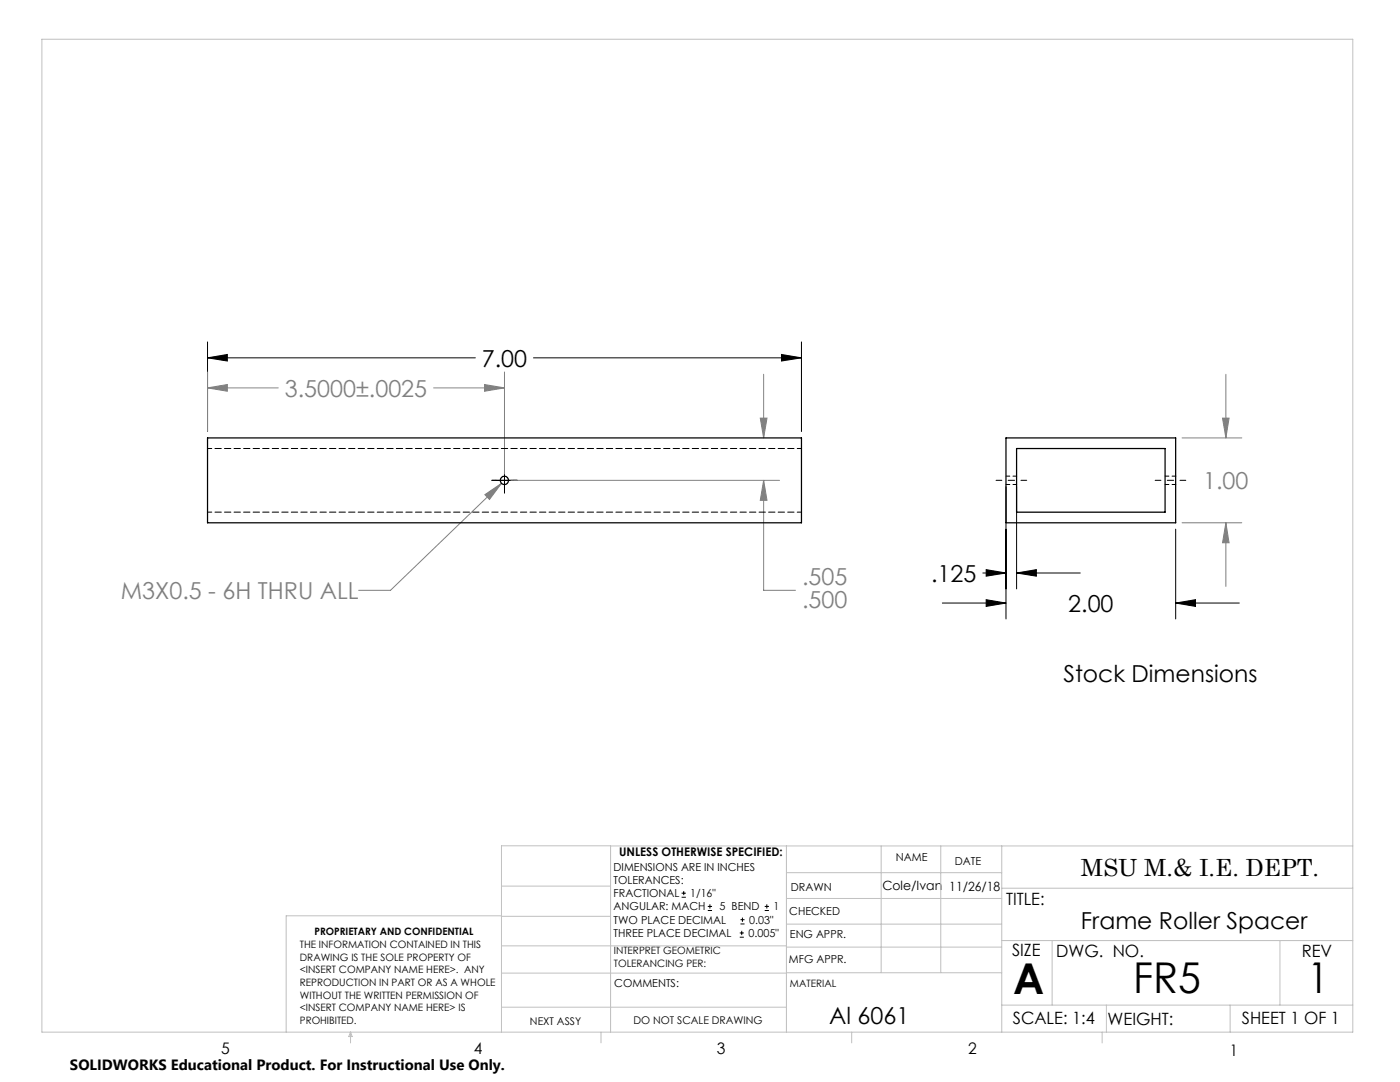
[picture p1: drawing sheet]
<svg xmlns="http://www.w3.org/2000/svg" width="279mm" height="216mm" viewBox="0 0 279 216" stroke-linecap="round" stroke-linejoin="round" font-family="sans-serif">
<g fill="none" stroke="#000" stroke-width=".2">
<path d="M41.4 71.4l4-.7v1.3zM41.4 68.2v17.9M41.4 71.4h53.5M106.5 71.4h53.4M156 70.7l3.9 .7-3.9 .6zM159.9 68.2v17.9M99 95.8h3.4M100.7 94.2v3.3M200.8 97.1v26.4M202.9 97.1v20.4M196.1 114.3h4.7M196.8 119.7l4 .6-4 .7z"/>
<path d="M196.8 113.7l4 .6-4 .7zM202.9 114.3l3.9-.6v1.3zM202.9 114.3h12.7M234.6 105.6v17.9M188.1 120.3h12.7M234.6 120.3l4-.6v1.3zM234.6 120.3h12.7M136 179h.9M136 178.2h.9M136.5 177.8v.8M141.3 181.7h.8M141.3 180.9h.8"/>
<path d="M141.7 180.4v.9M147.6 187h.8M147.6 186.2h.8M147.8 184.4h.8M147.8 183.5h.8M148 185.7v.9M148.2 183.1v.8M152.6 181.7h.9M152.6 180.9h.9M153 180.4v.9"/>
</g>
<g fill="none" stroke="#808080" stroke-width=".2">
<path d="M41.4 77.4l4-.7v1.4zM41.4 74.2v11.9M41.4 77.4h14.1M86.5 77.4h14.2M96.7 76.7l4 .7-4 .7zM100.7 74.2v20.4M152.4 74.7v12.7M244.7 74.7v12.7M96.8 98.7l3.3-2.3-2.4 3.3zM100.1 96.4l-22.2 21.4h-6.3M102 95.8h53.6M151.7 83.4h1.4l-.7 4z"/>
<path d="M152.4 95.8l.7 4h-1.4zM152.4 95.8v22h6.4M235.9 87.4h11.9M244 83.4h1.3l-.6 4zM235.9 104.3h11.9M244.7 104.3l.6 4h-1.3zM244.7 104.3v12.7"/>
</g>
<path d="M99 95.8h-.8M100.7 94.1v-.8M100.7 97.5v.9M102.4 95.8h.8" fill="none" stroke="#000" stroke-width=".2" stroke-dasharray="15.2 1.3 1.3 1.3"/>
<path d="M198.8 95.8h6.1M230.5 95.8h6.2" fill="none" stroke="#000" stroke-width=".2" stroke-dasharray="15.2 1.3 1.3 1.3" stroke-dashoffset="14.1"/>
<g fill="none" stroke="#c0c0c0" stroke-width=".2">
<path d="M8.4 7.8h261.6v198.2h-261.6zM100.1 176.8h21.7M121.8 168.8v37.2M157 168.8v37.2M157 179.3h42.9M157 174.1h42.9M175.9 168.8v25.3M187.7 168.8v25.3M199.9 177.2h70.1M199.9 168.8v37.2M270 168.8h-169.9v37.2M100.1 194.2h56.9"/>
<path d="M100.1 188.7h56.9M100.1 182.8h21.7M100.1 182.7h-43v23.3M157 194.1h42.9M157 184.4h42.9M157 189h42.9M199.9 187.7h70.1M210 187.7v12.9M255.4 187.7v12.9M70 206v2.1M70 206l.3 .8h-.7zM100.1 201h56.9"/>
<path d="M119.9 206v2.1M170 206v2.1M199.9 200.6h70.1M220 206v2.1M220.8 200.6v5.4M245.5 200.6v5.4"/>
</g>
<path d="M41.4 71.4l4-.7v1.3zM156 70.7l3.9 .7-3.9 .6zM234.6 120.3l4-.6v1.3zM196.8 119.7l4 .6-4 .7zM202.9 114.3l3.9-.6v1.3zM196.8 113.7l4 .6-4 .7z" fill="#000"/>
<path d="M41.4 77.4l4-.7v1.4zM96.7 76.7l4 .7-4 .7zM152.4 95.8l.7 4h-1.4zM151.7 83.4h1.4l-.7 4zM96.8 98.7l.9 1 2.4-3.3zM244 83.4h1.3l-.6 4zM244.7 104.3l.6 4h-1.3z" fill="#808080"/>
<g fill="none" stroke="#000" stroke-width=".25">
<path d="M41.4 87.4h118.5v16.9h-118.5zM200.8 87.4h33.8v16.9h-33.8zM202.9 89.5h29.6v12.7h-29.6z"/>
<circle cx="100.7" cy="95.9" r=".82"/>
</g>
<path d="M160 89.5h-118.6M160 102.2h-118.6" fill="none" stroke="#000" stroke-width=".2" stroke-dasharray="1.3 .6" stroke-dashoffset=".4"/>
<path d="M200.8 96.7h2.1M202.9 95h-2.1M232.5 96.7h2.2M234.7 95h-2.2" fill="none" stroke="#000" stroke-width=".2" stroke-dasharray="1.3 .6" stroke-dashoffset=".5"/>
<g font-size="8.5">
<text x="202.2" y="198.3">A</text>
<text x="226.1" y="198.1">FR5</text>
<text x="260.9" y="198.1">1</text>
</g>
<g font-size="4.7">
<text x="96.2" y="73.1">7.00</text>
<text x="185.8" y="116.1">.125</text>
<text x="213.2" y="122.1">2.00</text>
<text x="212.2" y="136.1">Stock Dimensions</text>
<text x="215.7" y="174.7">MSU M.&amp; I.E. DEPT.</text>
<text x="215.7" y="185.4">Frame Roller Spacer</text>
<text x="165.5" y="204.4">Al 6061</text>
</g>
<g font-size="4.7" fill="#808080">
<text x="56.8" y="79.1">3.5000±.0025</text>
<text x="240.1" y="97.6">1.00</text>
<text x="24.1" y="119.6">M3X0.5 - 6H THRU ALL</text>
<text x="160.1" y="116.8">.505</text>
<text x="160.1" y="121.3">.500</text>
</g>
<g font-size="3.4">
<text x="200.8" y="180.5">TITLE:</text>
<text x="202" y="190.8">SIZE</text>
<text x="210.8" y="190.9">DWG. NO.</text>
<text x="259.8" y="191">REV</text>
<text x="202.1" y="204.4">SCALE: 1:4</text>
<text x="221" y="204.5">WEIGHT:</text>
<text x="247.8" y="204.4">SHEET 1 OF 1</text>
</g>
<g font-size="3.2">
<text x="44.2" y="210.4">5</text>
<text x="94.6" y="210.3">4</text>
<text x="143.1" y="210.4">3</text>
<text x="193.2" y="210.3">2</text>
<text x="245.4" y="210.6">1</text>
</g>
<text font-size="3" x="14" y="213.5">SOLIDWORKS Educational Product. For Instructional Use Only.</text>
<g font-size="2.5">
<text x="176.1" y="177.7">Cole/Ivan</text>
<text x="189.5" y="177.8">11/26/18</text>
</g>
<text font-size="2.4" x="123.6" y="170.8">UNLESS OTHERWISE SPECIFIED:</text>
<g font-size="2.2">
<text x="122.5" y="173.7">DIMENSIONS ARE IN INCHES</text>
<text x="178.8" y="171.8">NAME</text>
<text x="190.6" y="172.5">DATE</text>
<text x="122.5" y="176.4">TOLERANCES:</text>
<text x="122.5" y="179">FRACTIONAL</text>
<text x="137.8" y="179">1/16&quot;</text>
<text x="157.8" y="177.8">DRAWN</text>
<text x="122.5" y="184.3">TWO PLACE DECIMAL</text>
<text x="122.5" y="181.7">ANGULAR: MACH</text>
<text x="143.6" y="181.7">5 BEND</text>
<text x="149.5" y="184.3">0.03&quot;</text>
<text x="154.4" y="181.7">1</text>
<text x="157.5" y="182.5">CHECKED</text>
<text x="122.5" y="187">THREE PLACE DECIMAL</text>
<text x="149.4" y="187">0.005&quot;</text>
<text x="157.6" y="187.2">ENG APPR.</text>
<text x="122.6" y="197">COMMENTS:</text>
<text x="157.4" y="192.2">MFG APPR.</text>
</g>
<g font-size="2.1">
<text x="105.8" y="204.5">NEXT ASSY</text>
<text x="126.4" y="204.3">DO NOT SCALE DRAWING</text>
</g>
<g font-size="2">
<text x="59.8" y="189.2">THE INFORMATION CONTAINED IN THIS</text>
<text x="59.8" y="191.7">DRAWING IS THE SOLE PROPERTY OF</text>
<text x="62.8" y="186.5">PROPRIETARY AND CONFIDENTIAL</text>
<text x="122.5" y="190.4">INTERPRET GEOMETRIC</text>
<text x="59.8" y="194.2">&lt;INSERT COMPANY NAME HERE&gt;. ANY</text>
<text x="59.8" y="196.8">REPRODUCTION IN PART OR AS A WHOLE</text>
<text x="122.5" y="192.9">TOLERANCING PER:</text>
<text x="157.7" y="197">MATERIAL</text>
<text x="59.8" y="199.3">WITHOUT THE WRITTEN PERMISSION OF</text>
<text x="59.8" y="201.8">&lt;INSERT COMPANY NAME HERE&gt; IS</text>
<text x="59.8" y="204.3">PROHIBITED.</text>
</g>
</svg>
